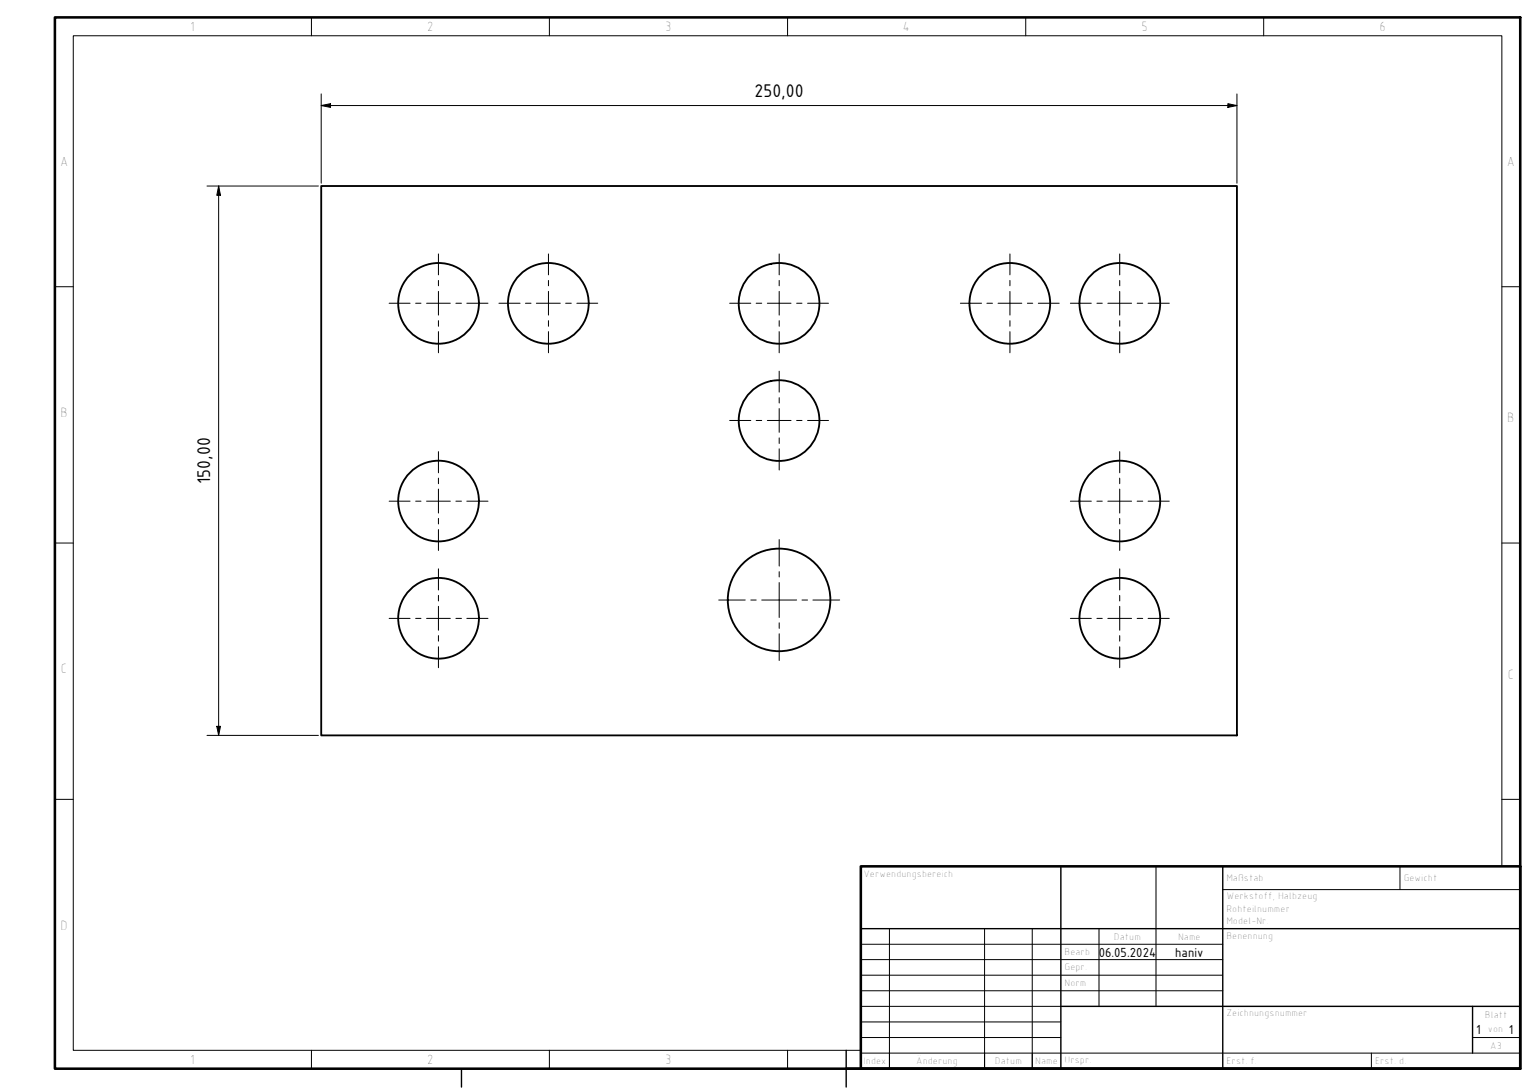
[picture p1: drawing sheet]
<svg xmlns="http://www.w3.org/2000/svg" width="420mm" height="297mm" viewBox="0 0 420 297" stroke-linecap="round" stroke-linejoin="round" font-family="sans-serif">
<!-- layer: Sichtbar (ISO) -->
<g fill="none" stroke="#000" stroke-width=".51">
<path d="M87.7 50.8h250v150h-250z"/>
<circle cx="119.7" cy="82.8" r="11"/>
<circle cx="149.7" cy="82.8" r="11"/>
<circle cx="212.7" cy="82.8" r="11"/>
<circle cx="275.7" cy="82.8" r="11"/>
<circle cx="305.7" cy="82.8" r="11"/>
<circle cx="212.7" cy="114.8" r="11"/>
<circle cx="119.7" cy="136.8" r="11"/>
<circle cx="305.7" cy="136.8" r="11"/>
<circle cx="119.7" cy="168.8" r="11"/>
<circle cx="212.7" cy="163.8" r="14"/>
<circle cx="305.7" cy="168.8" r="11"/>
</g>
<!-- layer: 20_drawing_frame -->
<g fill="none" stroke="#000" stroke-width=".27">
<path d="M85 4.7v5.1M150 4.7v5.1M215 4.7v5.1M280 4.7v5.1M345 4.7v5.1M15 78.3h5M410 78.3h5M15 148.3h5M410 148.3h5M15 218.2h5M410 218.2h5M410 236.5v-226.7h-390v277h215"/>
<path d="M85 286.8v5M150 286.8v5M215 286.8v5"/>
</g>
<path d="M126 291.8v5M231 286.8v10" fill="none" stroke="#000" stroke-width=".38"/>
<path d="M15 4.7h400v287.1h-400zM231 291.8h184" fill="none" stroke="#000" stroke-width=".7"/>
<!-- layer: Titel (ISO) -->
<g fill="none" stroke="#000" stroke-width=".27">
<path d="M315.6 236.5v38.3M382.2 236.5v6.4M235 257.8h98.8M242.8 253.5v38.3M268.8 253.5v38.3M281.8 253.5v38.3M300 253.5v21.3M333.8 242.9h81.2M235 279h54.6M235 274.8h54.6M235 270.5h98.8M235 266.2h98.8"/>
<path d="M235 262h98.8M235 283.3h54.6M235 287.5h180M374.4 287.5v4.3M402 283.3h13"/>
</g>
<path d="M289.6 236.5v55.3M333.8 236.5v55.3M235 253.5h180M289.6 274.8h125.4M402 274.8v12.7" fill="none" stroke="#000" stroke-width=".38"/>
<path d="M235 236.5h180v55.3h-180z" fill="none" stroke="#000" stroke-width=".7"/>
<path d="M87.7 28.8l2.5-.5v1zM87.7 28.8h250M87.7 25.6v24.4M335.2 28.3l2.5 .5-2.5 .5zM337.7 25.6v24.4M56.5 50.8h30.4M59.7 50.8l.5 2.5h-1zM59.7 50.8v150M59.2 198.3h1l-.5 2.5zM56.5 200.8h30.4" fill="none" stroke="#000" stroke-width=".27"/>
<path d="M87.7 28.8l2.5-.5v1zM335.2 28.3l2.5 .5-2.5 .5zM59.7 50.8l.5 2.5h-1zM59.2 198.3h1l-.5 2.5z" fill="#000"/>
<!-- layer: Mittelpunktmarkierung (ISO) -->
<g fill="none" stroke="#000" stroke-width=".27">
<path d="M119.7 69.3v5.7M119.7 76.6v1.4M119.7 79.6v6.4M149.7 69.3v5.7M149.7 76.6v1.4M149.7 79.6v6.4M212.7 69.3v5.7M212.7 76.6v1.4M212.7 79.6v6.4M275.7 69.3v5.7M275.7 76.6v1.4M275.7 79.6v6.4"/>
<path d="M305.7 69.3v5.7M305.7 76.6v1.4M305.7 79.6v6.4M106.2 82.8h5.8M113.5 82.8h1.4M116.5 82.8h6.4M119.7 87.6v1.5M119.7 90.5v5.8M124.5 82.8h1.5M127.4 82.8h5.8M136.2 82.8h5.8M143.4 82.8h1.6"/>
<path d="M146.4 82.8h6.6M149.7 87.6v1.5M149.7 90.5v5.8M154.4 82.8h1.6M157.5 82.8h5.7M199.2 82.8h5.8M206.4 82.8h1.6M209.5 82.8h6.5M212.7 87.6v1.5M212.7 90.5v5.8M217.5 82.8h1.4M220.5 82.8h5.7"/>
<path d="M262.2 82.8h5.8M269.4 82.8h1.6M272.5 82.8h6.5M275.7 87.6v1.5M275.7 90.5v5.8M280.5 82.8h1.4M283.5 82.8h5.7M292.2 82.8h5.7M299.5 82.8h1.4M302.5 82.8h6.4M305.7 87.6v1.5M305.7 90.5v5.8"/>
<path d="M310.5 82.8h1.5M313.4 82.8h5.8M199.2 114.8h5.8M206.4 114.8h1.6M209.5 114.8h6.5M212.7 101.3v5.7M212.7 108.6v1.4M212.7 111.6v6.4M212.7 119.6v1.5M217.5 114.8h1.4M220.5 114.8h5.7M106.2 136.8h5.8"/>
<path d="M113.5 136.8h1.4M116.5 136.8h6.4M119.7 123.3v5.8M119.7 130.5v1.6M119.7 133.5v6.6M124.5 136.8h1.5M127.4 136.8h5.8M212.7 122.5v5.8M292.2 136.8h5.7M299.5 136.8h1.4M302.5 136.8h6.4M305.7 123.3v5.8"/>
<path d="M305.7 130.5v1.6M305.7 133.5v6.6M310.5 136.8h1.5M313.4 136.8h5.8M119.7 141.5v1.6M119.7 144.6v5.7M119.7 155.3v5.8M212.7 147.3v7.2M212.7 156.1v1.4M212.7 159.1v9.5M305.7 141.5v1.6M305.7 144.6v5.7"/>
<path d="M305.7 155.3v5.8M106.2 168.8h5.8M113.5 168.8h1.4M116.5 168.8h6.4M119.7 162.5v1.6M119.7 165.5v6.6M119.7 173.5v1.6M119.7 176.6v5.7M124.5 168.8h1.5M127.4 168.8h5.8M196.2 163.8h7.3M205 163.8h1.4"/>
<path d="M208 163.8h9.5M212.7 170v1.6M212.7 173v7.3M218.9 163.8h1.6M221.9 163.8h7.3M292.2 168.8h5.7M299.5 168.8h1.4M302.5 168.8h6.4M305.7 162.5v1.6M305.7 165.5v6.6M305.7 173.5v1.6M305.7 176.6v5.7"/>
<path d="M310.5 168.8h1.5M313.4 168.8h5.8"/>
</g>
<g font-size="5.4">
<text x="206" y="26.5">250,00</text>
<text x="57.4" y="132.2" transform="rotate(-90 57.4 132.2)">150,00</text>
</g>
<g font-size="3.9">
<text x="300" y="261.2">06.05.2024</text>
<text x="403" y="282.2">1</text>
</g>
<g font-size="3.8">
<text x="51.9" y="8.5">1</text>
<text x="116.6" y="8.5">2</text>
<text x="181.6" y="8.5">3</text>
<text x="246.5" y="8.5">4</text>
<text x="311.7" y="8.5">5</text>
<text x="376.6" y="8.5">6</text>
<text x="16.4" y="45.3">A</text>
<text x="411.4" y="45.3">A</text>
<text x="16.5" y="113.8">B</text>
<text x="411.5" y="115.2">B</text>
<text x="16.6" y="183.8">C</text>
<text x="411.6" y="185.3">C</text>
<text x="16.5" y="253.8">D</text>
<text x="320.9" y="261.2">haniv</text>
<text x="411.9" y="282.2">1</text>
<text x="51.9" y="290.5">1</text>
<text x="116.6" y="290.5">2</text>
<text x="181.6" y="290.5">3</text>
</g>
<g font-size="2.7">
<text x="235.7" y="239.5">Verwendungsbereich</text>
<text x="334.8" y="245.5">Werkstoff, Halbzeug</text>
<text x="334.8" y="240.6">Maßstab</text>
<text x="383.2" y="240.6">Gewicht</text>
<text x="334.8" y="249.1">Rohteilnummer</text>
<text x="304.1" y="256.5">Datum</text>
<text x="321.6" y="256.5">Name</text>
<text x="334.8" y="256.3">Benennung</text>
<text x="334.8" y="252.3">Model-Nr.</text>
<text x="290.6" y="260.8">Bearb</text>
<text x="290.6" y="264.8">Gepr.</text>
<text x="290.6" y="269.3">Norm</text>
<text x="334.8" y="277.5">Zeichnungsnummer</text>
<text x="405.4" y="277.8">Blatt</text>
<text x="406.1" y="281.7">von</text>
<text x="406.8" y="286.5">A3</text>
<text x="235.8" y="290.6">Index</text>
<text x="250.1" y="290.5">Änderung</text>
<text x="271.6" y="290.6">Datum</text>
<text x="282.6" y="290.6">Name</text>
<text x="290.6" y="290.2">Urspr.</text>
<text x="334.8" y="290.6">Erst. f.</text>
<text x="375.4" y="290.6">Erst. d.</text>
</g>
</svg>
